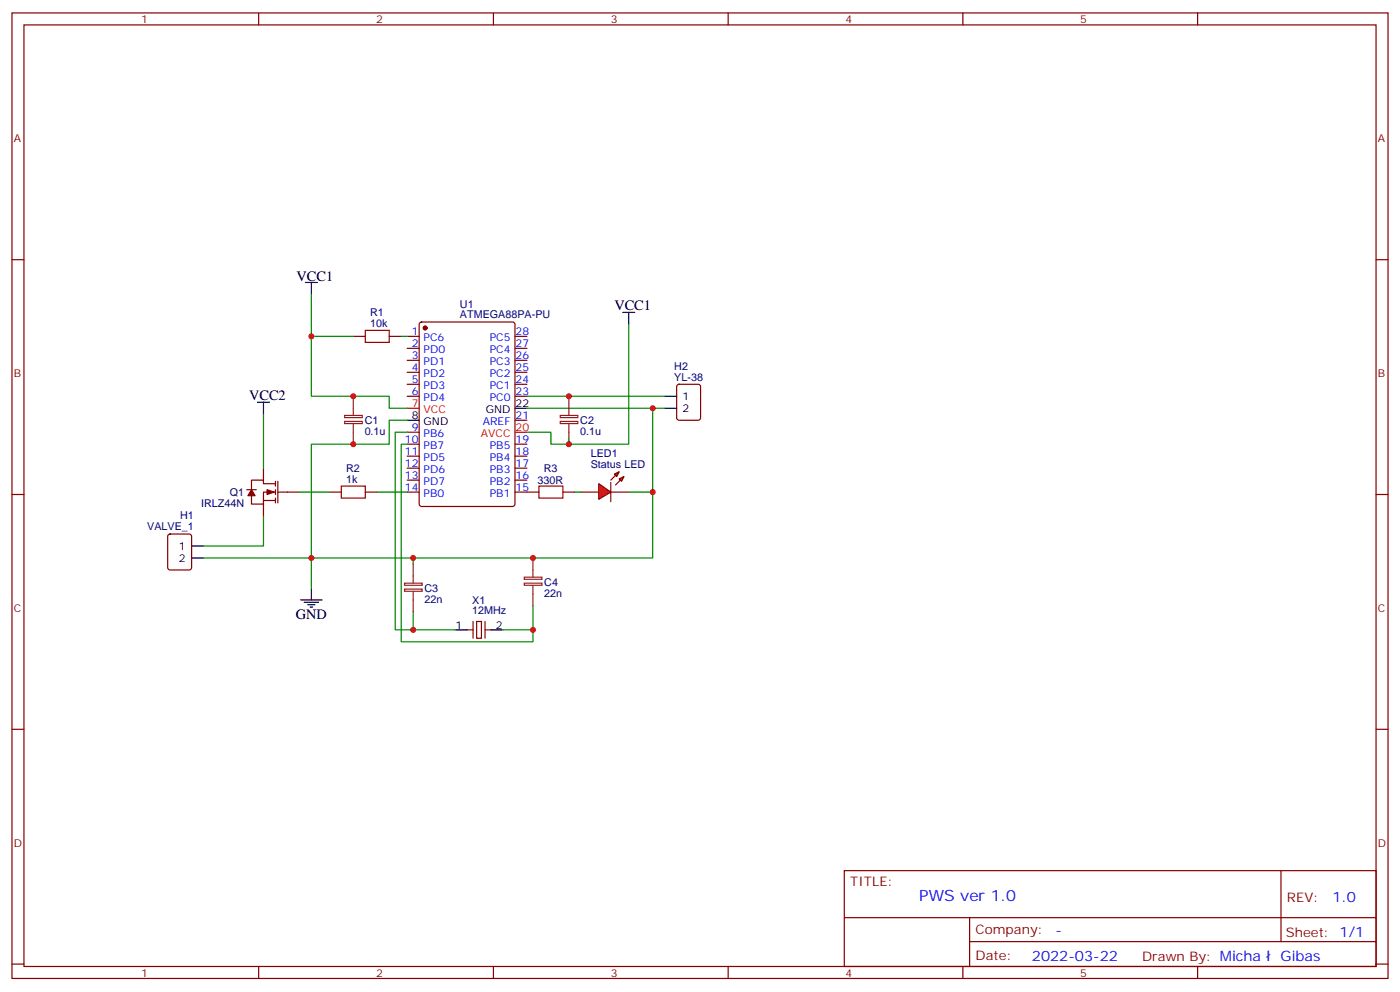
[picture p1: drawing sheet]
<svg xmlns="http://www.w3.org/2000/svg" width="412mm" height="292mm" viewBox="0 0 412 292" stroke-linecap="round" stroke-linejoin="round" font-family="sans-serif">
<g fill="none" stroke="#870000" stroke-width=".35">
<path d="M3.5 3.8h405.4v284.3h-405.4zM7.1 7.3h398.2v277.3h-398.2zM76.2 3.8v3.5M145.3 3.8v3.5M214.5 3.8v3.5M283.6 3.8v3.5M352.8 3.8v3.5M3.5 76.5h3.6M405.3 76.5h3.6M104.1 99.1h3.5M114.7 99.1h3.5M119.9 99.1h3.6"/>
<path d="M123.7 95l.5-.2h26.8l.6 .5 .1 53.1-.5 .7-27 .1-.7-.5v-53.2zM151.7 99.1h3.5M119.9 102.6h3.6M119.9 106.1h3.6M119.9 109.6h3.6M119.9 113.2h3.6M119.9 116.7h3.6M151.7 102.6h3.5M151.7 106.1h3.5M151.7 109.6h3.5M151.7 113.2h3.5M151.7 116.7h3.5"/>
<path d="M199.6 113.4l.4-.2h5.7l.6 .4 .1 9.4-.5 .7-5.9 .1-.6-.5-.1-9.4zM77.6 137.9v3.5M119.9 127.3h3.6M119.9 130.8h3.6M119.9 134.3h3.6M119.9 137.9h3.6M151.7 130.8h3.5M151.7 134.3h3.5M151.7 137.9h3.5M151.7 123.8h3.5M3.5 145.6h3.6M49.6 157.5l.5-.2h5.6l.7 .4v9.4l-.4 .7-5.9 .1-.7-.5v-9.4z"/>
<path d="M72.7 144.2h2.8M77.6 147.4h3.5M77.6 148.4v3.6M81.1 142.5h-3.5v-1.1h-3.5v2.8M81.1 144.9h-3.5v3.5h-3.5v-2.4M81.1 141.7v1.5M81.1 144.2v1.4M81.1 146.7v1.4M81.8 144.9h6.4M81.8 141.7v6.4M97 144.9h3.5M107.6 144.9h3.5"/>
<path d="M119.9 141.4h3.6M119.9 144.9h3.6M151.7 141.4h3.5M151.7 144.9h3.5M405.3 145.6h3.6M3.5 214.8h3.6M405.3 214.8h3.6M248.7 256.4h156.6v28.2h-156.6zM377.3 256.4v20.9M248.7 270.2h156.5M285.6 277.3h119.6M285.6 270.2v14.2"/>
<path d="M3.5 283.9h3.6M76.2 284.6v3.5M145.3 284.6v3.5M214.5 284.6v3.5M283.6 284.6v3.5M352.8 284.6v3.5M405.3 283.9h3.6"/>
</g>
<g fill="#870000" stroke="#870000" stroke-width=".35">
<path d="M78.7 144.2l2.1 .7-2.1 .7z"/>
<path d="M74.1 144.2l1 1.8h-2.1z"/>
<circle cx="125.2" cy="96.6" r=".53"/>
</g>
<path d="M119.9 120.2h3.6M151.7 127.3h3.5" fill="none" stroke="#f00" stroke-width=".35"/>
<g fill="none" stroke="#000" stroke-width=".35">
<path d="M90 83.2h3.5M91.7 83.2v3.5M183.4 92h3.6M185.2 92v3.5M75.8 118.5h3.6M77.6 118.5v3.5M195.8 116.7h3.5M119.9 123.8h3.6M151.7 120.2h3.5M195.8 120.2h3.5M56.4 160.8h3.6M56.4 164.3h3.6"/>
<path d="M88.5 176.7h6.4M89.6 177.4h4.2M90.7 178.1h2.1M91.4 178.8h.7M91.7 173.1v3.6"/>
</g>
<path d="M104.1 116.7v5.6M167.6 116.7v5.6M101.5 124.1h5.2v.6h-5.2zM101.5 122.3h5.2v.7h-5.2zM104.1 124.8v6M165 124.1h5.2v.6h-5.2zM165 122.3h5.2v.7h-5.2zM167.6 124.8v6" fill="none" stroke="#8c2424" stroke-width=".35"/>
<g fill="none" stroke="#008700" stroke-width=".35">
<path d="M91.7 86.7v30h23v3.5h5.2M91.7 99.1h12.4M118.2 99.1h1.7M185.2 95.5v35.3h-22.9v-3.5h-7.1M155.2 116.7h40.6M77.6 122v15.9M119.9 123.8h-5.2v7h-23v42.3M155.2 120.2h37.1M167.6 129v1.8M195.8 120.2h-3.5v44.1h-132.3M77.6 152v8.8h-17.6M88.2 144.9h8.8"/>
<path d="M111.1 144.9h8.8"/>
</g>
<path d="M107.6 97.3h7.1v3.5h-7.1zM100.5 143.2h7.1v3.5h-7.1z" fill="none" stroke="#a10000" stroke-width=".35"/>
<g fill="#f00" stroke="#870000" stroke-width=".35">
<path d="M176.4 142.5l3.5 2.4-3.5 2.1z"/>
<path d="M179.9 142.1v5.6z"/>
</g>
<g fill="#870000" stroke="#870000" stroke-width=".35">
<path d="M179.9 141.4l1.4-1.4z"/>
<path d="M181.3 142.8l1.4-1.4z"/>
</g>
<g fill="#f00" stroke="#870000" stroke-width=".35">
<path d="M181 139.6l1.4-.7-.7 1.4z"/>
<path d="M182.4 141l1.4-.7-.7 1.4z"/>
</g>
<path d="M155.2 144.9h3.5M165.8 144.9h3.5M171.1 144.9h5.3M179.9 144.9h5.3M140.4 183h1.4v5h-1.4z" fill="none" stroke="#870000" stroke-width=".35"/>
<path d="M158.7 143.2h7.1v3.5h-7.1z" fill="none" stroke="#a10000" stroke-width=".35"/>
<path d="M119.9 127.3h-3.5v58.2h5.3M119.9 130.8h-1.7v58.2h38.8v-3.5M169.3 144.9h1.8M185.2 144.9h7.1M121.7 164.3v1.8M157 178.4v7.1h-8.8M121.7 180.2v5.3h12.4" fill="none" stroke="#008700" stroke-width=".35"/>
<path d="M137.6 185.5h1.7M139.3 183v5M142.9 185.5h1.7M142.9 183v5" fill="none" stroke="#871200" stroke-width=".35"/>
<path d="M134.1 185.5h3.5M144.6 185.5h3.6" fill="none" stroke="#000" stroke-width=".35"/>
<path d="M119.2 173.5h5.2v.6h-5.2zM119.2 171.7h5.2v.7h-5.2zM121.7 166.1v5.6M121.7 174.2v6M154.4 171.7h5.2v.7h-5.2zM154.4 170h5.2v.6h-5.2zM157 164.3v5.7M157 172.4v6" fill="none" stroke="#8c2424" stroke-width=".35"/>
<g fill="#c00">
<circle cx="104.1" cy="116.7" r=".88"/>
<circle cx="104.1" cy="130.8" r=".88"/>
<circle cx="91.7" cy="99.1" r=".88"/>
<circle cx="91.7" cy="164.3" r=".88"/>
<circle cx="192.3" cy="120.2" r=".88"/>
<circle cx="167.6" cy="130.8" r=".88"/>
<circle cx="167.6" cy="116.7" r=".88"/>
<circle cx="192.3" cy="144.9" r=".88"/>
<circle cx="121.7" cy="164.3" r=".88"/>
<circle cx="157" cy="164.3" r=".88"/>
<circle cx="121.7" cy="185.5" r=".88"/>
<circle cx="157" cy="185.5" r=".88"/>
</g>
<text font-size="4.6" fill="#00f" x="270.8" y="265.4">PWS ver 1.0</text>
<g font-size="4.2">
<text x="87.4" y="82.8">VCC1</text>
<text x="181" y="91.3">VCC1</text>
<text x="73.4" y="117.8">VCC2</text>
<text x="87.1" y="182.3">GND</text>
</g>
<g font-size="4.2" fill="#00f">
<text x="392.5" y="265.7">1.0</text>
<text x="310.9" y="275.2">-</text>
<text x="304" y="283">2022-03-22</text>
<text x="377.2" y="282.9">Gibas</text>
</g>
<g font-size="3.9" fill="#800">
<text x="250.5" y="261">TITLE:</text>
<text x="379.1" y="265.7">REV:</text>
<text x="287.4" y="275.2">Company:</text>
<text x="378.7" y="275.8">Sheet: 1/1</text>
<text x="287.4" y="282.9">Date:</text>
<text x="336.4" y="282.9">Drawn By: Micha</text>
</g>
<g font-size="3.2" fill="#800">
<text x="41.6" y="6.8">1</text>
<text x="110.8" y="6.8">2</text>
<text x="179.9" y="6.8">3</text>
<text x="249.1" y="6.8">4</text>
<text x="318.2" y="6.8">5</text>
<text x="4.1" y="41.9">A</text>
<text x="405.9" y="41.9">A</text>
<text x="4.1" y="111.1">B</text>
<text x="405.9" y="111.1">B</text>
<text x="4.1" y="180.2">C</text>
<text x="405.9" y="180.2">C</text>
<text x="4.1" y="249.3">D</text>
<text x="405.9" y="249.3">D</text>
<text x="41.6" y="287.6">1</text>
<text x="110.8" y="287.6">2</text>
<text x="179.9" y="287.6">3</text>
<text x="249.1" y="287.6">4</text>
<text x="318.2" y="287.6">5</text>
</g>
<g font-size="3.2" fill="#000080">
<text x="109" y="93">R1</text>
<text x="135.5" y="93.8">ATMEGA88PA-PU</text>
<text x="135.5" y="90.6">U1</text>
<text x="109" y="96.2">10k</text>
<text x="198.6" y="112.1">YL-38</text>
<text x="198.6" y="108.9">H2</text>
<text x="107.4" y="124.9">C1</text>
<text x="170.9" y="124.9">C2</text>
<text x="107.4" y="128.1">0.1u</text>
<text x="170.9" y="128.1">0.1u</text>
<text x="174" y="137.9">Status LED</text>
<text x="174" y="134.7">LED1</text>
<text x="102" y="142.1">1k</text>
<text x="102" y="138.9">R2</text>
<text x="158.3" y="142.6">330R</text>
<text x="160.2" y="138.9">R3</text>
<text x="59.3" y="149.3">IRLZ44N</text>
<text x="67.7" y="146.1">Q1</text>
<text x="53.1" y="153">H1</text>
<text x="43.4" y="156.2">VALVE_1</text>
<text x="160.3" y="172.5">C4</text>
<text x="125.1" y="177.5">22n</text>
<text x="125.1" y="174.3">C3</text>
<text x="139.1" y="177.7">X1</text>
<text x="160.3" y="175.7">22n</text>
<text x="139.1" y="180.9">12MHz</text>
</g>
<g font-size="3.2" fill="#00f">
<text x="121.3" y="98.7">1</text>
<text x="124.8" y="100.5">PC6</text>
<text x="144.2" y="100.5">PC5</text>
<text x="151.9" y="98.7">28</text>
<text x="121.3" y="102.2">2</text>
<text x="121.3" y="105.8">3</text>
<text x="124.8" y="104">PD0</text>
<text x="124.8" y="107.5">PD1</text>
<text x="144.2" y="107.5">PC3</text>
<text x="144.2" y="104">PC4</text>
<text x="151.9" y="105.8">26</text>
<text x="151.9" y="102.2">27</text>
<text x="121.3" y="109.3">4</text>
<text x="121.3" y="112.8">5</text>
<text x="124.8" y="111.1">PD2</text>
<text x="144.2" y="111.1">PC2</text>
<text x="151.9" y="112.8">24</text>
<text x="151.9" y="109.3">25</text>
<text x="121.3" y="116.3">6</text>
<text x="124.8" y="114.6">PD3</text>
<text x="124.8" y="118.1">PD4</text>
<text x="144.2" y="118.1">PC0</text>
<text x="144.2" y="114.6">PC1</text>
<text x="151.9" y="116.3">23</text>
<text x="142.2" y="125.2">AREF</text>
<text x="151.9" y="123.4">21</text>
<text x="119.3" y="130.5">10</text>
<text x="121.3" y="126.9">9</text>
<text x="124.8" y="128.7">PB6</text>
<text x="151.9" y="130.5">19</text>
<text x="119.3" y="134">11</text>
<text x="119.3" y="137.5">12</text>
<text x="124.8" y="132.2">PB7</text>
<text x="124.8" y="135.7">PD5</text>
<text x="144.3" y="135.7">PB4</text>
<text x="144.3" y="132.2">PB5</text>
<text x="151.9" y="137.5">17</text>
<text x="151.9" y="134">18</text>
<text x="119.3" y="141">13</text>
<text x="124.8" y="139.3">PD6</text>
<text x="124.8" y="142.8">PD7</text>
<text x="144.3" y="142.8">PB2</text>
<text x="144.3" y="139.3">PB3</text>
<text x="151.9" y="141">16</text>
<text x="119.3" y="144.6">14</text>
<text x="124.8" y="146.3">PB0</text>
<text x="144.3" y="146.3">PB1</text>
<text x="151.9" y="144.6">15</text>
</g>
<g font-size="3.2" fill="#f00">
<text x="121.3" y="119.9">7</text>
<text x="124.8" y="121.6">VCC</text>
<text x="141.6" y="128.7">AVCC</text>
<text x="151.9" y="126.9">20</text>
</g>
<g font-size="3.2">
<text x="151.9" y="119.9">22</text>
<text x="201.1" y="117.8">1</text>
<text x="121.3" y="123.4">8</text>
<text x="124.8" y="125.2">GND</text>
<text x="143.1" y="121.6">GND</text>
<text x="201.1" y="121.3">2</text>
<text x="52.7" y="161.9">1</text>
<text x="52.7" y="165.4">2</text>
<text x="134.2" y="185.1">1</text>
<text x="146" y="185.1">2</text>
</g>
</svg>
